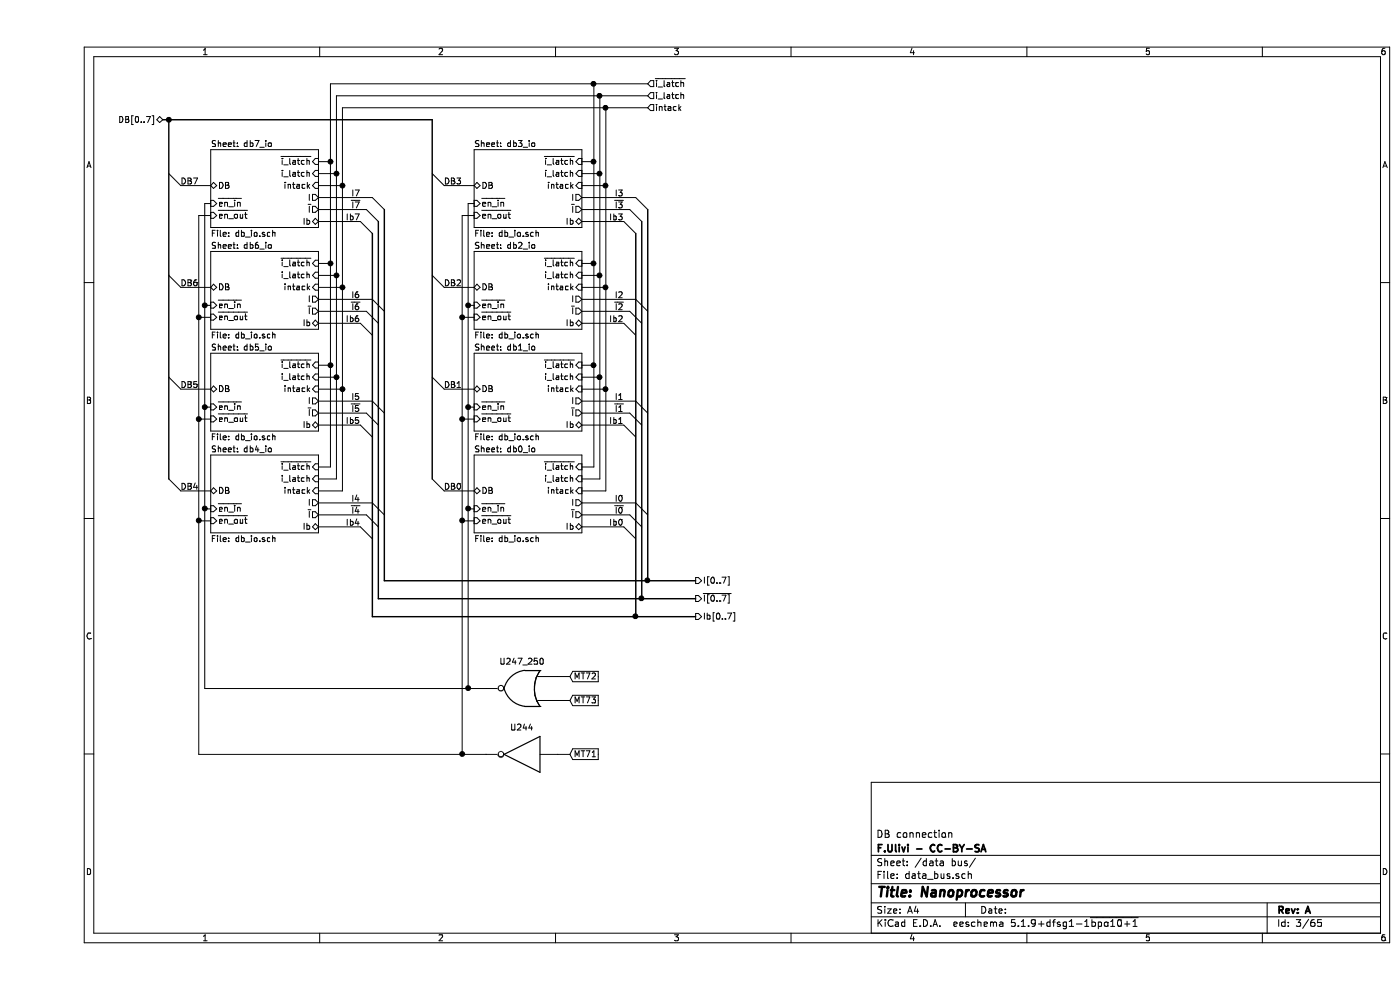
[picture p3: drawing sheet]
EESchema Schematic File Version 4
EELAYER 30 0
EELAYER END
$Descr A4 11693 8268
encoding utf-8
Sheet 3 65
Title "Nanoprocessor"
Date ""
Rev "A"
Comp "F.Ulivi - CC-BY-SA"
Comment1 "DB connection"
Comment2 ""
Comment3 ""
Comment4 ""
$EndDescr
Text HLabel 1050 1000 0    50   BiDi ~ 0
DB[0..7]
$Sheet
S 1450 1250 900  650 
U 60A2C70F
F0 "db7_io" 50
F1 "db_io.sch" 50
F2 "DB" B L 1450 1550 50 
F3 "i_latch" I R 2350 1450 50 
F4 "~i_latch" I R 2350 1350 50 
F5 "intack" I R 2350 1550 50 
F6 "I" O R 2350 1650 50 
F7 "~I" O R 2350 1750 50 
F8 "Ib" B R 2350 1850 50 
F9 "~en_in" I L 1450 1700 50 
F10 "~en_out" I L 1450 1800 50 
$EndSheet
$Sheet
S 1450 2100 900  650 
U 60A2D08F
F0 "db6_io" 50
F1 "db_io.sch" 50
F2 "DB" B L 1450 2400 50 
F3 "i_latch" I R 2350 2300 50 
F4 "~i_latch" I R 2350 2200 50 
F5 "intack" I R 2350 2400 50 
F6 "I" O R 2350 2500 50 
F7 "~I" O R 2350 2600 50 
F8 "Ib" B R 2350 2700 50 
F9 "~en_in" I L 1450 2550 50 
F10 "~en_out" I L 1450 2650 50 
$EndSheet
$Sheet
S 1450 2950 900  650 
U 60A2D2F2
F0 "db5_io" 50
F1 "db_io.sch" 50
F2 "DB" B L 1450 3250 50 
F3 "i_latch" I R 2350 3150 50 
F4 "~i_latch" I R 2350 3050 50 
F5 "intack" I R 2350 3250 50 
F6 "I" O R 2350 3350 50 
F7 "~I" O R 2350 3450 50 
F8 "Ib" B R 2350 3550 50 
F9 "~en_in" I L 1450 3400 50 
F10 "~en_out" I L 1450 3500 50 
$EndSheet
$Sheet
S 1450 3800 900  650 
U 60A2D541
F0 "db4_io" 50
F1 "db_io.sch" 50
F2 "DB" B L 1450 4100 50 
F3 "i_latch" I R 2350 4000 50 
F4 "~i_latch" I R 2350 3900 50 
F5 "intack" I R 2350 4100 50 
F6 "I" O R 2350 4200 50 
F7 "~I" O R 2350 4300 50 
F8 "Ib" B R 2350 4400 50 
F9 "~en_in" I L 1450 4250 50 
F10 "~en_out" I L 1450 4350 50 
$EndSheet
$Sheet
S 3650 1250 900  650 
U 60A2F6F2
F0 "db3_io" 50
F1 "db_io.sch" 50
F2 "DB" B L 3650 1550 50 
F3 "i_latch" I R 4550 1450 50 
F4 "~i_latch" I R 4550 1350 50 
F5 "intack" I R 4550 1550 50 
F6 "I" O R 4550 1650 50 
F7 "~I" O R 4550 1750 50 
F8 "Ib" B R 4550 1850 50 
F9 "~en_in" I L 3650 1700 50 
F10 "~en_out" I L 3650 1800 50 
$EndSheet
$Sheet
S 3650 2100 900  650 
U 60A2F6FD
F0 "db2_io" 50
F1 "db_io.sch" 50
F2 "DB" B L 3650 2400 50 
F3 "i_latch" I R 4550 2300 50 
F4 "~i_latch" I R 4550 2200 50 
F5 "intack" I R 4550 2400 50 
F6 "I" O R 4550 2500 50 
F7 "~I" O R 4550 2600 50 
F8 "Ib" B R 4550 2700 50 
F9 "~en_in" I L 3650 2550 50 
F10 "~en_out" I L 3650 2650 50 
$EndSheet
$Sheet
S 3650 2950 900  650 
U 60A2F708
F0 "db1_io" 50
F1 "db_io.sch" 50
F2 "DB" B L 3650 3250 50 
F3 "i_latch" I R 4550 3150 50 
F4 "~i_latch" I R 4550 3050 50 
F5 "intack" I R 4550 3250 50 
F6 "I" O R 4550 3350 50 
F7 "~I" O R 4550 3450 50 
F8 "Ib" B R 4550 3550 50 
F9 "~en_in" I L 3650 3400 50 
F10 "~en_out" I L 3650 3500 50 
$EndSheet
$Sheet
S 3650 3800 900  650 
U 60A2F713
F0 "db0_io" 50
F1 "db_io.sch" 50
F2 "DB" B L 3650 4100 50 
F3 "i_latch" I R 4550 4000 50 
F4 "~i_latch" I R 4550 3900 50 
F5 "intack" I R 4550 4100 50 
F6 "I" O R 4550 4200 50 
F7 "~I" O R 4550 4300 50 
F8 "Ib" B R 4550 4400 50 
F9 "~en_in" I L 3650 4250 50 
F10 "~en_out" I L 3650 4350 50 
$EndSheet
Text HLabel 5100 700  2    50   Input ~ 0
~i_latch
Text HLabel 5100 800  2    50   Input ~ 0
i_latch
Text HLabel 5100 900  2    50   Input ~ 0
intack
Wire Wire Line
	5100 700  4650 700 
Wire Wire Line
	2450 700  2450 1350
Wire Wire Line
	2450 3900 2350 3900
Wire Wire Line
	2350 3050 2450 3050
Connection ~ 2450 3050
Wire Wire Line
	2450 3050 2450 3900
Wire Wire Line
	2350 2200 2450 2200
Connection ~ 2450 2200
Wire Wire Line
	2450 2200 2450 3050
Wire Wire Line
	2350 1350 2450 1350
Connection ~ 2450 1350
Wire Wire Line
	2450 1350 2450 2200
Wire Wire Line
	4650 700  4650 1350
Wire Wire Line
	4650 3900 4550 3900
Connection ~ 4650 700 
Wire Wire Line
	4650 700  2450 700 
Wire Wire Line
	4550 3050 4650 3050
Connection ~ 4650 3050
Wire Wire Line
	4650 3050 4650 3900
Wire Wire Line
	4550 2200 4650 2200
Connection ~ 4650 2200
Wire Wire Line
	4650 2200 4650 3050
Wire Wire Line
	4550 1350 4650 1350
Connection ~ 4650 1350
Wire Wire Line
	4650 1350 4650 2200
Wire Wire Line
	5100 800  4700 800 
Wire Wire Line
	2500 800  2500 1450
Wire Wire Line
	2500 4000 2350 4000
Wire Wire Line
	2350 3150 2500 3150
Connection ~ 2500 3150
Wire Wire Line
	2500 3150 2500 4000
Wire Wire Line
	2350 2300 2500 2300
Connection ~ 2500 2300
Wire Wire Line
	2500 2300 2500 3150
Wire Wire Line
	2350 1450 2500 1450
Connection ~ 2500 1450
Wire Wire Line
	2500 1450 2500 2300
Wire Wire Line
	4700 800  4700 1450
Wire Wire Line
	4700 4000 4550 4000
Connection ~ 4700 800 
Wire Wire Line
	4700 800  2500 800 
Wire Wire Line
	4550 3150 4700 3150
Connection ~ 4700 3150
Wire Wire Line
	4700 3150 4700 4000
Wire Wire Line
	4550 2300 4700 2300
Connection ~ 4700 2300
Wire Wire Line
	4700 2300 4700 3150
Wire Wire Line
	4550 1450 4700 1450
Connection ~ 4700 1450
Wire Wire Line
	4700 1450 4700 2300
Wire Wire Line
	5100 900  4750 900 
Wire Wire Line
	2550 4100 2350 4100
Wire Wire Line
	2350 3250 2550 3250
Wire Wire Line
	2550 900  2550 1550
Connection ~ 2550 3250
Wire Wire Line
	2550 3250 2550 4100
Wire Wire Line
	2350 2400 2550 2400
Connection ~ 2550 2400
Wire Wire Line
	2550 2400 2550 3250
Wire Wire Line
	2350 1550 2550 1550
Connection ~ 2550 1550
Wire Wire Line
	2550 1550 2550 2400
Wire Wire Line
	4750 900  4750 1550
Wire Wire Line
	4750 4100 4550 4100
Connection ~ 4750 900 
Wire Wire Line
	4750 900  2550 900 
Wire Wire Line
	4550 3250 4750 3250
Connection ~ 4750 3250
Wire Wire Line
	4750 3250 4750 4100
Wire Wire Line
	4550 2400 4750 2400
Connection ~ 4750 2400
Wire Wire Line
	4750 2400 4750 3250
Wire Wire Line
	4550 1550 4750 1550
Connection ~ 4750 1550
Wire Wire Line
	4750 1550 4750 2400
Text Label 1350 1550 2    50   ~ 0
DB7
Wire Wire Line
	1450 1550 1200 1550
Entry Wire Line
	1100 1450 1200 1550
Text Label 1350 2400 2    50   ~ 0
DB6
Entry Wire Line
	1100 2300 1200 2400
Text Label 1350 3250 2    50   ~ 0
DB5
Entry Wire Line
	1100 3150 1200 3250
Text Label 1350 4100 2    50   ~ 0
DB4
Entry Wire Line
	1100 4000 1200 4100
Text Label 3550 1550 2    50   ~ 0
DB3
Wire Wire Line
	3650 1550 3400 1550
Entry Wire Line
	3300 1450 3400 1550
Text Label 3550 2400 2    50   ~ 0
DB2
Entry Wire Line
	3300 2300 3400 2400
Text Label 3550 3250 2    50   ~ 0
DB1
Entry Wire Line
	3300 3150 3400 3250
Text Label 3550 4100 2    50   ~ 0
DB0
Entry Wire Line
	3300 4000 3400 4100
Wire Bus Line
	1050 1000 1100 1000
Connection ~ 1100 1000
Wire Bus Line
	1100 1000 3300 1000
Text HLabel 5500 4850 2    50   Output ~ 0
I[0..7]
Text HLabel 5500 5000 2    50   Output ~ 0
~I[0..7]
Text HLabel 5500 5150 2    50   Output ~ 0
Ib[0..7]
Text Label 2700 1650 2    50   ~ 0
I7
Text Label 2700 1750 2    50   ~ 0
~I7
Text Label 2700 1850 2    50   ~ 0
Ib7
Entry Wire Line
	2700 1850 2800 1950
Entry Wire Line
	2750 1750 2850 1850
Entry Wire Line
	2800 1650 2900 1750
Wire Wire Line
	2350 1650 2800 1650
Wire Wire Line
	2350 1750 2750 1750
Wire Wire Line
	2350 1850 2700 1850
Text Label 2700 2500 2    50   ~ 0
I6
Text Label 2700 2600 2    50   ~ 0
~I6
Text Label 2700 2700 2    50   ~ 0
Ib6
Entry Wire Line
	2700 2700 2800 2800
Entry Wire Line
	2750 2600 2850 2700
Entry Wire Line
	2800 2500 2900 2600
Wire Wire Line
	2350 2500 2800 2500
Wire Wire Line
	2350 2600 2750 2600
Wire Wire Line
	2350 2700 2700 2700
Text Label 2700 3350 2    50   ~ 0
I5
Text Label 2700 3450 2    50   ~ 0
~I5
Text Label 2700 3550 2    50   ~ 0
Ib5
Entry Wire Line
	2700 3550 2800 3650
Entry Wire Line
	2750 3450 2850 3550
Entry Wire Line
	2800 3350 2900 3450
Wire Wire Line
	2350 3350 2800 3350
Wire Wire Line
	2350 3450 2750 3450
Wire Wire Line
	2350 3550 2700 3550
Text Label 2700 4200 2    50   ~ 0
I4
Text Label 2700 4300 2    50   ~ 0
~I4
Text Label 2700 4400 2    50   ~ 0
Ib4
Entry Wire Line
	2700 4400 2800 4500
Entry Wire Line
	2750 4300 2850 4400
Entry Wire Line
	2800 4200 2900 4300
Wire Wire Line
	2350 4200 2800 4200
Wire Wire Line
	2350 4300 2750 4300
Wire Wire Line
	2350 4400 2700 4400
Text Label 4900 1650 2    50   ~ 0
I3
Text Label 4900 1750 2    50   ~ 0
~I3
Text Label 4900 1850 2    50   ~ 0
Ib3
Entry Wire Line
	4900 1850 5000 1950
Entry Wire Line
	4950 1750 5050 1850
Entry Wire Line
	5000 1650 5100 1750
Wire Wire Line
	4550 1650 5000 1650
Wire Wire Line
	4550 1750 4950 1750
Wire Wire Line
	4550 1850 4900 1850
Wire Wire Line
	4550 2700 4900 2700
Wire Wire Line
	4550 2600 4950 2600
Wire Wire Line
	4550 2500 5000 2500
Entry Wire Line
	5000 2500 5100 2600
Entry Wire Line
	4950 2600 5050 2700
Entry Wire Line
	4900 2700 5000 2800
Text Label 4900 2700 2    50   ~ 0
Ib2
Text Label 4900 2600 2    50   ~ 0
~I2
Text Label 4900 2500 2    50   ~ 0
I2
Wire Wire Line
	4550 3550 4900 3550
Wire Wire Line
	4550 3450 4950 3450
Wire Wire Line
	4550 3350 5000 3350
Entry Wire Line
	5000 3350 5100 3450
Entry Wire Line
	4950 3450 5050 3550
Entry Wire Line
	4900 3550 5000 3650
Text Label 4900 3550 2    50   ~ 0
Ib1
Text Label 4900 3450 2    50   ~ 0
~I1
Text Label 4900 3350 2    50   ~ 0
I1
Wire Wire Line
	4550 4400 4900 4400
Wire Wire Line
	4550 4300 4950 4300
Wire Wire Line
	4550 4200 5000 4200
Entry Wire Line
	5000 4200 5100 4300
Entry Wire Line
	4950 4300 5050 4400
Entry Wire Line
	4900 4400 5000 4500
Text Label 4900 4400 2    50   ~ 0
Ib0
Text Label 4900 4300 2    50   ~ 0
~I0
Text Label 4900 4200 2    50   ~ 0
I0
Wire Bus Line
	2900 4850 5100 4850
Wire Bus Line
	2850 5000 5050 5000
Wire Bus Line
	2800 5150 5000 5150
Connection ~ 5000 5150
Wire Bus Line
	5000 5150 5500 5150
Connection ~ 5050 5000
Wire Bus Line
	5050 5000 5500 5000
Connection ~ 5100 4850
Wire Bus Line
	5100 4850 5500 4850
$Comp
L np:NOR2 U247_250
U 1 1
P 4050 5750
F 0 "U247_250" H 4050 5975 50  0000 C CNN
F 1 "NOR2" H 4050 5700 50  0001 C CNN
F 2 "" H 4050 5750 50  0001 C CNN
F 3 "" H 4050 5750 50  0001 C CNN
	1    4050 5750
	-1   0    0    -1  
$EndComp
Text GLabel 4450 5650 2    50   Input ~ 0
MT72
Text GLabel 4450 5850 2    50   Input ~ 0
MT73
Wire Wire Line
	4350 5650 4450 5650
Wire Wire Line
	4350 5850 4450 5850
Wire Wire Line
	3650 1700 3600 1700
Wire Wire Line
	3600 1700 3600 2550
Wire Wire Line
	3600 5750 3750 5750
Wire Wire Line
	3600 5750 1400 5750
Wire Wire Line
	1400 5750 1400 4250
Wire Wire Line
	1400 1700 1450 1700
Connection ~ 3600 5750
Wire Wire Line
	1400 2550 1450 2550
Connection ~ 1400 2550
Wire Wire Line
	1400 2550 1400 1700
Wire Wire Line
	1400 3400 1450 3400
Connection ~ 1400 3400
Wire Wire Line
	1400 3400 1400 2550
Wire Wire Line
	1400 4250 1450 4250
Connection ~ 1400 4250
Wire Wire Line
	1400 4250 1400 3400
Wire Wire Line
	3600 2550 3650 2550
Connection ~ 3600 2550
Wire Wire Line
	3600 2550 3600 3400
Wire Wire Line
	3600 3400 3650 3400
Connection ~ 3600 3400
Wire Wire Line
	3600 3400 3600 4250
Wire Wire Line
	3600 4250 3650 4250
Connection ~ 3600 4250
Wire Wire Line
	3600 4250 3600 5750
$Comp
L np:Inverter U244
U 1 1
P 4050 6300
F 0 "U244" H 4050 6525 50  0000 C CNN
F 1 "Inverter" H 4050 6250 50  0001 C CNN
F 2 "" H 4050 6300 50  0001 C CNN
F 3 "" H 4050 6300 50  0001 C CNN
	1    4050 6300
	-1   0    0    -1  
$EndComp
Text GLabel 4450 6300 2    50   Input ~ 0
MT71
Wire Wire Line
	4350 6300 4450 6300
Wire Wire Line
	3650 1800 3550 1800
Wire Wire Line
	3550 6300 3750 6300
Wire Wire Line
	3550 6300 1350 6300
Wire Wire Line
	1350 1800 1450 1800
Connection ~ 3550 6300
Wire Wire Line
	1200 2400 1450 2400
Wire Wire Line
	1200 3250 1450 3250
Wire Wire Line
	1200 4100 1450 4100
Wire Wire Line
	1350 1800 1350 2650
Wire Wire Line
	3400 2400 3650 2400
Wire Wire Line
	3400 3250 3650 3250
Wire Wire Line
	3400 4100 3650 4100
Wire Wire Line
	3550 1800 3550 2650
Wire Wire Line
	1350 2650 1450 2650
Connection ~ 1350 2650
Wire Wire Line
	1350 2650 1350 3500
Wire Wire Line
	1350 3500 1450 3500
Connection ~ 1350 3500
Wire Wire Line
	1350 3500 1350 4350
Wire Wire Line
	1350 4350 1450 4350
Connection ~ 1350 4350
Wire Wire Line
	1350 4350 1350 6300
Wire Wire Line
	3550 2650 3650 2650
Connection ~ 3550 2650
Wire Wire Line
	3550 2650 3550 3500
Wire Wire Line
	3550 3500 3650 3500
Connection ~ 3550 3500
Wire Wire Line
	3550 3500 3550 4350
Wire Wire Line
	3550 4350 3650 4350
Connection ~ 3550 4350
Wire Wire Line
	3550 4350 3550 6300
Wire Bus Line
	2900 1750 2900 4850
Wire Bus Line
	5100 1750 5100 4850
Wire Bus Line
	3300 1000 3300 4000
Wire Bus Line
	1100 1000 1100 4000
Wire Bus Line
	2850 1850 2850 5000
Wire Bus Line
	5050 1850 5050 5000
Wire Bus Line
	2800 1950 2800 5150
Wire Bus Line
	5000 1950 5000 5150
$EndSCHEMATC
